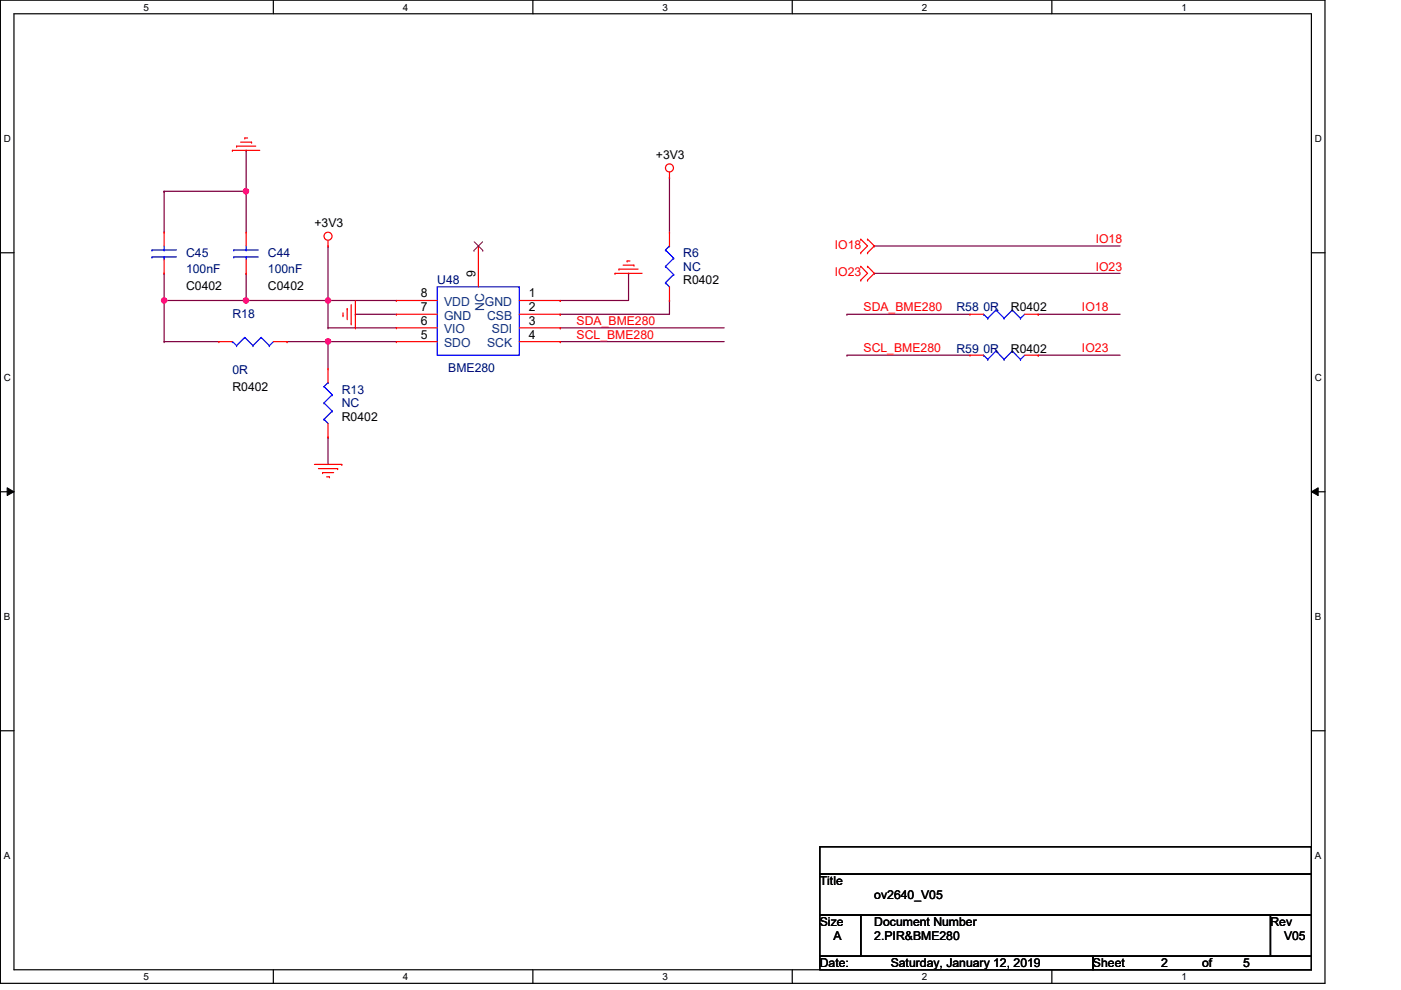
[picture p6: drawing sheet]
<svg xmlns="http://www.w3.org/2000/svg" width="297mm" height="210mm" viewBox="0 0 297 210" stroke-linecap="round" stroke-linejoin="round" font-family="sans-serif">
<path d="M.1 0h280.8v208.5h-280.8zM3 2.9h275v202.7h-275z" fill="none" stroke="#000" stroke-width=".25"/>
<g fill="#fff">
<path d="M30.4 .3h1.2v2.4h-1.2z"/>
<path d="M30.4 205.9h1.2v2.3h-1.2z"/>
</g>
<path d="M58 0v2.9M58 205.6v2.9" fill="none" stroke="#000" stroke-width=".25"/>
<g fill="#fff">
<path d="M85.4 .3h1.2v2.4h-1.2z"/>
<path d="M85.4 205.9h1.2v2.3h-1.2z"/>
</g>
<path d="M113 0v2.9M113 205.6v2.9" fill="none" stroke="#000" stroke-width=".25"/>
<g fill="#fff">
<path d="M140.5 .3h1.1v2.4h-1.1z"/>
<path d="M140.5 205.9h1.1v2.3h-1.1z"/>
</g>
<path d="M168 0v2.9M168 205.6v2.9" fill="none" stroke="#000" stroke-width=".25"/>
<g fill="#fff">
<path d="M195.4 .3h1.2v2.4h-1.2z"/>
<path d="M195.4 205.9h1.2v2.3h-1.2z"/>
</g>
<path d="M223 0v2.9M223 205.6v2.9" fill="none" stroke="#000" stroke-width=".25"/>
<g fill="#fff">
<path d="M250.5 .3h1.1v2.4h-1.1z"/>
<path d="M250.5 205.9h1.1v2.3h-1.1z"/>
<path d="M.8 28.2h1.5v2.4h-1.5z"/>
<path d="M278.8 28.2h1.4v2.4h-1.4z"/>
<path d="M.8 78.9h1.5v2.3h-1.5z"/>
<path d="M278.8 78.9h1.4v2.3h-1.4z"/>
</g>
<path d="M.1 53.6h2.9M278 53.6h2.9" fill="none" stroke="#000" stroke-width=".25"/>
<g fill="#fff">
<path d="M.8 129.6h1.4v2.3h-1.4z"/>
<path d="M278.8 129.6h1.3v2.3h-1.3z"/>
</g>
<path d="M.1 104.3h2.9M278 104.3h2.9" fill="none" stroke="#000" stroke-width=".25"/>
<path d="M1.5 103.4l1.5 .9-1.5 .8zM278 104.3l1.5-.9v1.7z" fill="#000"/>
<path d="M1.5 103.4l1.5 .9-1.5 .8zM278 104.3l1.5-.9v1.7z" fill="none" stroke="#000" stroke-width=".21"/>
<g fill="#fff">
<path d="M.8 180.3h1.4v2.3h-1.4z"/>
<path d="M278.8 180.3h1.3v2.3h-1.3z"/>
</g>
<path d="M.1 154.9h2.9M278 154.9h2.9" fill="none" stroke="#000" stroke-width=".25"/>
<g fill="none" stroke="#7f003f" stroke-width=".25">
<path d="M141.9 37.7h.1M141.9 37.7v11.5M69.6 52.2h.1M69.6 52.2v11.5M133.3 58h.1M133.3 58v5.7h-14.5M69.6 63.7h.1M69.6 63.7h14.4M118.8 66.6h.1M118.8 63.7h.1M141.9 63.7h.1M141.9 63.7v2.9h-23.1"/>
<path d="M179.6 75.3h.1M179.6 66.6h.1M179.6 75.3h26.1M179.6 66.6h26.1"/>
</g>
<circle cx="69.5" cy="63.7" r=".56" fill="#f0f"/>
<circle cx="69.5" cy="63.7" r=".56" fill="none" stroke="#f0f" stroke-width=".25"/>
<path d="M69.6 69.5h.1M69.6 63.7h.1M69.6 72.4h.1M69.6 69.5h14.4M69.6 63.7v5.8M69.6 72.4h14.4M75.3 66.6h.1M75.3 66.6h8.7" fill="none" stroke="#7f003f" stroke-width=".25"/>
<circle cx="69.5" cy="72.4" r=".56" fill="#f0f"/>
<circle cx="69.5" cy="72.4" r=".56" fill="none" stroke="#f0f" stroke-width=".25"/>
<path d="M52.2 63.7h.1M52.2 63.7h17.4M60.9 72.4h.1M60.9 72.4h8.7M69.6 72.4h.1M69.6 72.4v5.8M69.6 92.7h.1M69.6 92.7v5.8" fill="none" stroke="#7f003f" stroke-width=".25"/>
<circle cx="52.1" cy="63.7" r=".56" fill="#f0f"/>
<circle cx="52.1" cy="63.7" r=".56" fill="none" stroke="#f0f" stroke-width=".25"/>
<path d="M34.8 58h.1M34.8 58v5.7M52.2 58h.1M52.2 40.6h.1M52.2 40.6v8.6M52.2 58v5.7M34.8 72.4h.1M34.8 72.4h11.6" fill="none" stroke="#7f003f" stroke-width=".25"/>
<circle cx="52.1" cy="40.6" r=".56" fill="#f0f"/>
<circle cx="52.1" cy="40.6" r=".56" fill="none" stroke="#f0f" stroke-width=".25"/>
<path d="M52.2 31.9h.1M52.2 31.9v8.7h-17.4M34.8 40.6h.1M34.8 40.6v8.6M34.8 63.7h.1M34.8 63.7v8.7M34.8 63.7h17.4M118.8 72.4h.1M118.8 69.5h.1M118.8 72.4h34.7M118.8 69.5h34.7" fill="none" stroke="#7f003f" stroke-width=".25"/>
<circle cx="34.8" cy="63.7" r=".56" fill="#f0f"/>
<circle cx="34.8" cy="63.7" r=".56" fill="none" stroke="#f0f" stroke-width=".25"/>
<path d="M185.4 52.2h.1M185.4 58h.1M185.4 52.2h52.1M185.4 58h52.1M220.1 75.3h.1M220.1 66.6h.1M220.1 75.3h17.4M220.1 66.6h17.4" fill="none" stroke="#7f003f" stroke-width=".25"/>
<g fill="none" stroke="#f00" stroke-width=".25">
<path d="M49.3 31.9h.1M49.3 31.9h5.8M50.2 31h.1M50.2 31h4M51 30.1h2.3M51.9 29.3h.1M51.9 29.3h.6M53.3 30.1h.1M141.9 37.7h.1M141.9 36.5v1.2M34.8 58h.1M34.8 49.2h.1"/>
<path d="M34.8 49.2v3M34.8 55v3M52.2 58h.1M52.2 49.2h.1M52.2 49.2v3M52.2 55v3M69.6 52.2h.1M69.6 51v1.2M101.4 52.2h.1M101.4 52.2v8.6M130.4 58h.1M130.4 58h5.7"/>
<path d="M131.2 57.1h.1M131.2 57.1h4.1M132.1 56.2h2.3M133 55.3h.1M133 55.3h.6M134.4 56.2h.1M141.9 49.2h.1M141.9 49.2v3M182.5 50.7h.1M182.5 53.6h.1M182.5 56.5h.1M182.5 59.4h.1"/>
<path d="M182.5 50.7l1.4 1.5-1.4 1.4M182.5 56.5l1.4 1.5-1.4 1.4M183.9 53.6h.1M183.9 50.7h.1M183.9 59.4h.1M183.9 56.5h.1M183.9 50.7l1.5 1.5-1.5 1.4M183.9 56.5l1.5 1.5-1.5 1.4M46.4 72.4h.1M46.4 72.4h2.9M58 72.4h2.9M60.9 72.4h.1"/>
<path d="M69.6 78.2h.1M69.6 78.2v2.9M72.7 66.9h.1M72.7 66.3v.6M73.6 65.4h.1M73.6 65.4v2.4M74.5 68.7h.1M74.5 64.6v4.1M75.3 69.5h.1M75.3 63.7v5.8M84 63.7h.1M84 66.6h.1"/>
<path d="M84 69.5h.1M84 72.4h.1M84 63.7h8.7M84 66.6h8.7M84 69.5h8.7M84 72.4h8.7M110.1 63.7h8.7M110.1 66.6h8.7M110.1 69.5h8.7M110.1 72.4h8.7M118.8 72.4h.1M118.8 69.5h.1"/>
<path d="M118.8 66.6h.1M118.8 63.7h.1M141.9 63.7h.1M141.9 60.8v2.9M205.7 75.3h.1M205.7 66.6h.1M205.7 75.3h2.8M205.7 66.6h2.8M217.3 75.3h2.8M217.3 66.6h2.8M220.1 75.3h.1M220.1 66.6h.1"/>
<path d="M66.7 98.5h5.8M67.5 99.4h4.1M69.6 92.7h.1M69.6 89.8v2.9M71.6 99.4h.1M72.5 98.5h.1M68.4 100.2h.1M68.4 100.2h2.3M69.3 101.1h.5M69.8 101.1h.1"/>
<circle cx="141.9" cy="35.6" r=".85"/>
<circle cx="69.5" cy="50.1" r=".85"/>
</g>
<path d="M173.8 179.5h104.2v5.8h-104.2zM173.8 185.3h104.2v8.7h-104.2zM173.8 194h8.7v8.7h-8.7zM182.5 194h86.9v8.7h-86.9zM269.4 194h8.6v8.7h-8.6zM173.8 202.7h57.9v2.9h-57.9zM231.7 202.7h46.3v2.9h-46.3z" fill="none" stroke="#000" stroke-width=".25"/>
<g fill="none" stroke="#00f" stroke-width=".25">
<path d="M32.2 53h.1M32.2 54.5h.1M32.2 53h5.2M32.2 54.5h5.2M34.8 54.5h.1M34.8 53h.1M34.8 52.2v.8M34.8 54.5v.5M49.6 53h.1M49.6 54.5h.1M49.6 53h5.2M49.6 54.5h5.2"/>
<path d="M52.2 54.5h.1M52.2 53h.1M52.2 52.2v.8M52.2 54.5v.5M141.1 59.9h.1M141.1 56.5h.1M141.1 53h.1M141.1 59.9l.8 .9M141.1 56.5l1.7 1.7M141.1 53l1.7 1.7M141.9 52.2h.1M141.9 52.2l-.8 .8"/>
<path d="M142.8 58.2h.1M142.8 54.7h.1M142.8 58.2l-1.7 1.7M142.8 54.7l-1.7 1.8M49.3 72.4h.1M49.3 72.4l.9 .9M50.2 73.3h.1M51.9 71.5h.1M51.9 71.5l1.7 1.8M51.9 71.5l-1.7 1.8M53.6 73.3h.1M55.4 71.5h.1"/>
<path d="M55.4 71.5l1.7 1.8M55.4 71.5l-1.8 1.8M57.1 73.3h.1M58 72.4l-.9 .9M92.7 60.8h17.4v14.5h-17.4zM208.5 75.3h.1M208.5 66.6h.1M208.5 75.3l.9 .9M208.5 66.6l.9 .9M209.4 76.2h.1M209.4 67.5h.1M211.2 74.4h.1"/>
<path d="M211.2 65.7h.1M211.2 74.4l1.7 1.8M211.2 74.4l-1.8 1.8M211.2 65.7l1.7 1.8M211.2 65.7l-1.8 1.8M212.9 76.2h.1M212.9 67.5h.1M214.6 74.4h.1M214.6 65.7h.1M214.6 74.4l1.8 1.8M214.6 74.4l-1.7 1.8M214.6 65.7l1.8 1.8"/>
<path d="M214.6 65.7l-1.7 1.8M216.4 76.2h.1M216.4 67.5h.1M217.3 75.3l-.9 .9M217.3 66.6l-.9 .9M68.7 88.9h.1M68.7 85.4h.1M68.7 82h.1M68.7 88.9l.9 .9M68.7 85.4l1.7 1.8M68.7 82l1.7 1.7M69.6 81.1h.1"/>
<path d="M69.6 81.1l-.9 .9M70.4 87.2h.1M70.4 83.7h.1M70.4 87.2l-1.7 1.7M70.4 83.7l-1.7 1.7"/>
</g>
<path d="M100.5 53.1h.1M100.5 51.3l1.9 1.8M102.3 51.3l-1.8 1.8M102.4 53.1h.1" fill="none" stroke="#7f3f00" stroke-width=".21"/>
<circle cx="69.5" cy="63.7" r=".56" fill="#f0f"/>
<circle cx="69.5" cy="63.7" r=".56" fill="none" stroke="#f0f" stroke-width=".25"/>
<circle cx="69.5" cy="72.4" r=".56" fill="#f0f"/>
<circle cx="69.5" cy="72.4" r=".56" fill="none" stroke="#f0f" stroke-width=".25"/>
<circle cx="52.1" cy="63.7" r=".56" fill="#f0f"/>
<circle cx="52.1" cy="63.7" r=".56" fill="none" stroke="#f0f" stroke-width=".25"/>
<circle cx="52.1" cy="40.6" r=".56" fill="#f0f"/>
<circle cx="52.1" cy="40.6" r=".56" fill="none" stroke="#f0f" stroke-width=".25"/>
<circle cx="34.8" cy="63.7" r=".56" fill="#f0f"/>
<circle cx="34.8" cy="63.7" r=".56" fill="none" stroke="#f0f" stroke-width=".25"/>
<g font-size="2.6">
<text x="139.1" y="33.6">+3V3</text>
<text x="66.7" y="48.1">+3V3</text>
<text x="100.8" y="58.8" transform="rotate(-90 100.8 58.8)">9</text>
<text x="39.5" y="61.4">C0402</text>
<text x="56.8" y="61.4">C0402</text>
<text x="89.2" y="63.1">8</text>
<text x="89.2" y="66">7</text>
<text x="112.1" y="66">2</text>
<text x="112.1" y="63.1">1</text>
<text x="144.9" y="60.3">R0402</text>
<text x="89.2" y="68.9">6</text>
<text x="89.2" y="71.8">5</text>
<text x="112.1" y="71.8">4</text>
<text x="112.1" y="68.9">3</text>
<text x="214.3" y="66">R0402</text>
<text x="214.3" y="74.8">R0402</text>
<text x="49.3" y="82.8">R0402</text>
<text x="72.5" y="89.2">R0402</text>
<text x="173.8" y="187.7">Title</text>
<text x="185.4" y="190.6">ov2640_V05</text>
<text x="173.8" y="196.3">Size</text>
<text x="185.4" y="196.3">Document Number</text>
<text x="269.4" y="196.3">Rev</text>
<text x="176.7" y="199.3">A</text>
<text x="185.4" y="199.3">2.PIR&amp;BME280</text>
<text x="272.2" y="199.3">V05</text>
<text x="173.8" y="205.1">Date:</text>
<text x="188.8" y="205.1">Saturday, January 12, 2019</text>
<text x="231.7" y="205.1">Sheet</text>
<text x="246.2" y="205.1">2</text>
<text x="254.9" y="205.1">of</text>
<text x="263.6" y="205.1">5</text>
</g>
<g font-size="2.6" fill="#f00">
<text x="177" y="52.7">IO18</text>
<text x="232.3" y="51.6">IO18</text>
<text x="177" y="58.5">IO23</text>
<text x="232.3" y="57.4">IO23</text>
<text x="122.3" y="71.8">SCL_BME280</text>
<text x="122.3" y="68.9">SDA_BME280</text>
<text x="183.1" y="66">SDA_BME280</text>
<text x="229.4" y="66">IO18</text>
<text x="183.1" y="74.7">SCL_BME280</text>
<text x="229.4" y="74.7">IO23</text>
</g>
<g font-size="2.6" fill="#00007f">
<text x="39.5" y="54.5">C45</text>
<text x="39.5" y="58">100nF</text>
<text x="56.8" y="54.5">C44</text>
<text x="56.8" y="58">100nF</text>
<text x="144.9" y="54.5">R6</text>
<text x="144.9" y="57.4">NC</text>
<text x="92.7" y="60.3">U48</text>
<text x="49.3" y="67.5">R18</text>
<text x="202.8" y="66">R58 0R</text>
<text x="202.8" y="74.8">R59 0R</text>
<text x="49.3" y="79.4">0R</text>
<text x="72.5" y="83.4">R13</text>
<text x="95" y="78.8">BME280</text>
<text x="72.5" y="86.3">NC</text>
</g>
<g font-size="2.6" fill="#003f7f">
<text x="94.1" y="64.9">VDD</text>
<text x="102.7" y="66" transform="rotate(-90 102.7 66)">NC</text>
<text x="102.8" y="64.9">GND</text>
<text x="94.1" y="67.8">GND</text>
<text x="94.1" y="70.7">VIO</text>
<text x="103.3" y="67.8">CSB</text>
<text x="104.3" y="70.7">SDI</text>
<text x="94.1" y="73.6">SDO</text>
<text x="103.3" y="73.6">SCK</text>
</g>
<g font-size="2.1">
<text x="30.4" y="2.2">5</text>
<text x="85.4" y="2.2">4</text>
<text x="140.5" y="2.2">3</text>
<text x="195.4" y="2.2">2</text>
<text x="250.5" y="2.2">1</text>
<text x=".8" y="30.1">D</text>
<text x="278.8" y="30.1">D</text>
<text x=".8" y="80.8">C</text>
<text x="278.8" y="80.8">C</text>
<text x=".8" y="131.5">B</text>
<text x="278.8" y="131.5">B</text>
<text x=".8" y="182.2">A</text>
<text x="278.8" y="182.2">A</text>
<text x="30.4" y="207.8">5</text>
<text x="85.4" y="207.8">4</text>
<text x="140.5" y="207.8">3</text>
<text x="195.4" y="207.8">2</text>
<text x="250.5" y="207.8">1</text>
</g>
</svg>
